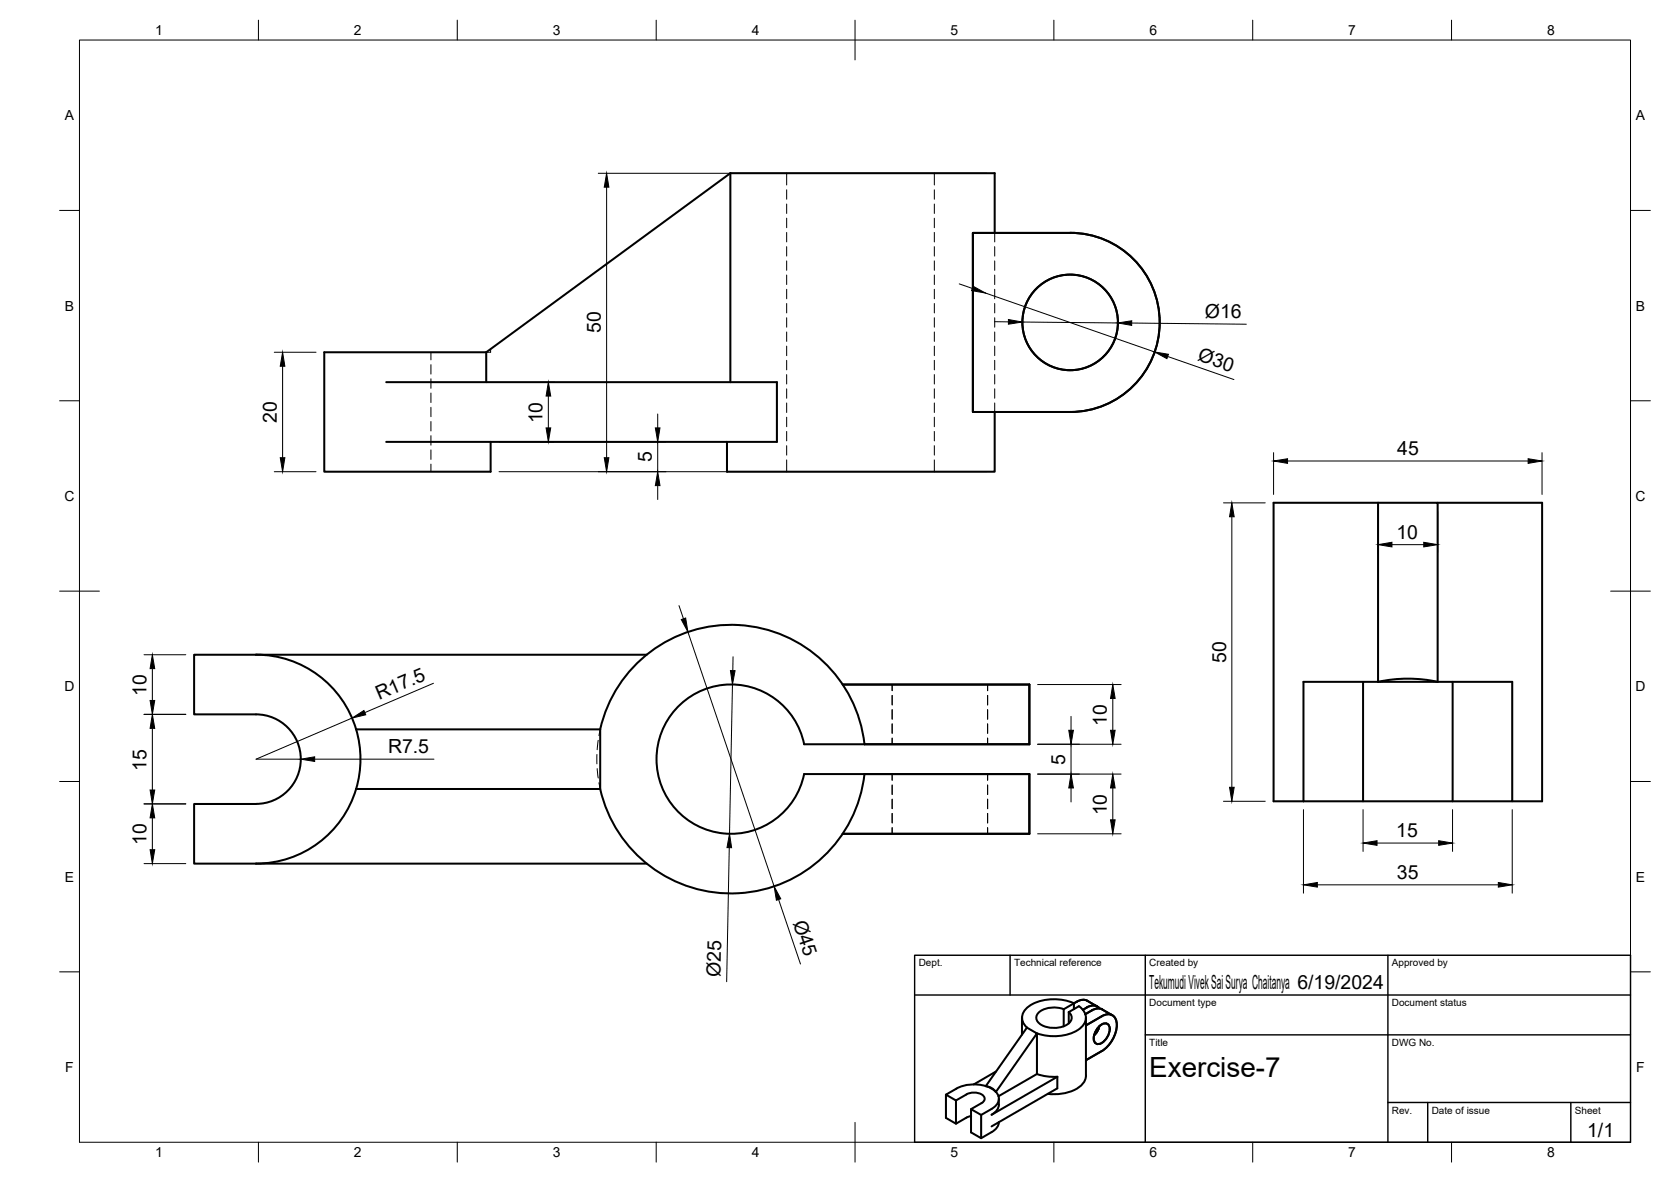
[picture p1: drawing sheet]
<svg xmlns="http://www.w3.org/2000/svg" width="420mm" height="297mm" viewBox="0 0 420 297" stroke-linecap="round" stroke-linejoin="round" font-family="sans-serif">
<!-- layer: Visible -->
<g fill="none" stroke="#000" stroke-width=".51">
<path d="M183.6 43.5h66.5v15M183.6 43.5l-61.3 45M183.6 43.5v52.5M269.1 58.5h-24.5v45h24.5M269.1 58.5a22.5 22.5 0 0 1 22.5 22.5 22.5 22.5 0 0 1-22.5 22.5M97.1 96h98.2v15h-98.2M122.3 88.5h-40.8v30h41.9v-7.5M122.3 88.5v7.5M250.1 103.5v15h-67.3v-7.5M346.5 126.4h15v44.9a35.5 35.5 0 0 0-15 0zM346.5 126.4h-26.3v75h7.5M361.5 126.4h26.3v75h-7.6"/>
<path d="M64.4 164.5h-15.6v15h15.6a11.3 11.3 0 0 1 11.2 11.3 11.3 11.3 0 0 1-11.2 11.2h-15.6v15h15.6M64.4 164.5h98.2M64.4 164.5a26.3 26.3 0 0 1 25.1 18.8M211.9 172h46.9v15h-41.4M327.7 171.4h52.5v30h-52.5zM342.7 171.4v30M365.3 171.4v30M89.5 183.3h61.4M89.5 198.3a26.3 26.3 0 0 1-25.1 18.7M89.5 183.3a26.3 26.3 0 0 1 0 15M150.9 183.3a33.8 33.8 0 0 1 34.8-26.2 33.8 33.8 0 0 1 31.7 29.9M150.9 183.3v15h-61.4"/>
<path d="M202.2 194.5h56.6v15h-46.9M217.4 187h-15.2a18.7 18.7 0 0 0-28.8-11.8 18.7 18.7 0 0 0 0 31.1 18.7 18.7 0 0 0 28.8-11.8M217.4 194.5a33.8 33.8 0 0 1-31.7 30 33.8 33.8 0 0 1-34.8-26.2M64.4 217h98.2M257 255.8v4.2M258.2 258.2l2.5 1.5-10.3 14.7M258.2 258.2l-10.3 14.8M267.5 253.6a6.5 6.5 0 0 0-6.5 1 1.85 1.85 0 0 0 .9 3 6.5 6.5 0 0 0 7.1-.7 1.69 1.69 0 0 0-.3-2.6M268.7 254.3v2.9M270 252.1l-2.5 1.5v4.3M270 252.1v1.5M270 252.1a11.9 11.9 0 0 0-11.9 1.3 3.1 3.1 0 0 0 .1 4.8"/>
<path d="M270.7 251.8l-.7 .3M270.7 251.8l1-.5h1.3l2.9 1.6M271.3 252.9a3.3 3.3 0 0 1 1.7 3 3.3 3.3 0 0 1-2 2.9 12.5 12.5 0 0 1-10.3 .9v10.2l-9.6 5.6M271.3 252.9l-2.6 1.4M273 257.7l4-2.3a2.32 2.32 0 0 1 2.7-.3 2.32 2.32 0 0 1 1.1 2.5 8.4 8.4 0 0 1-3.8 6.6l-4 2.2M273 255.8v14.5a4.8 4.8 0 0 1-3.6 3.9l-3.3 .7h-2.6M273.2 253.2l-.9 .6M273.2 253.2a2.36 2.36 0 0 1 3.3 .2M276.1 258.2a1.72 1.72 0 0 1 2.7-.6 3.7 3.7 0 0 1-2.8 4.8 1.72 1.72 0 0 1-.8-2.6zM276.2 258.6l-.6 1M276.4 257.9l-.3 1-1 1.3M277.2 253.7l2.5 1.5"/>
<path d="M277.2 253.7l-1.2-.3a6.8 6.8 0 0 0-3.1 1.5M237.8 275.1v5.8l2.6 1.5 2.9-1.7 .9-.2M240.4 276.5v5.9M244.2 278.7v5.9l2.5 1.4 3.6-2.2a2.59 2.59 0 0 0 .9-1.8M247.9 273l1.4 .4 1.1 1M247.9 272.9l1.4 .7 1.1 .8M247.9 272.9a10 10 0 0 0-7.4 .7l-2.7 1.5 2.6 1.4 2.6-1.5M250.4 274.4a2.61 2.61 0 0 1-1.1 4.3l-2.6 1.5-2.5-1.5 2.6-1.5a1.26 1.26 0 0 0 .8-1.4 1.26 1.26 0 0 0-1.3-1l-1.7-.2-1.6 .4M250.4 269.3l-5.6 3.2M251.1 276.1v1.5M251.2 277.6a3.1 3.1 0 0 1-1.9 2.5M260.7 269.9l2.9 .6 2.3 .1"/>
<path d="M265.9 270.6v2.9l-16.6 9.6M265.9 270.6l-16.6 9.5M246.7 280.2v5.8"/>
<circle cx="269.1" cy="81" r="12"/>
</g>
<!-- layer: Hidden -->
<g fill="none" stroke="#000" stroke-width=".25">
<path d="M197.8 43.5v3M197.8 47.7v2.4M197.8 51.3v2.3M197.8 54.8v2.4M197.8 58.4v2.4M234.9 43.5v3M234.9 47.7v2.4M234.9 51.3v2.3M234.9 54.8v2.4M234.9 58.4v2.4M250.1 58.5v2.3M197.8 62v2.4"/>
<path d="M197.8 65.6v2.3M197.8 69.1v2.4M197.8 72.7v2.4M197.8 76.3v2.3M197.8 79.8v2.4M234.9 62v2.4M234.9 65.6v2.3M234.9 69.1v2.4M234.9 72.7v2.4M234.9 76.3v2.3M234.9 79.8v2.4M250.1 62v2.4"/>
<path d="M250.1 65.6v2.3M250.1 69.1v2.4M250.1 72.7v2.4M250.1 76.3v2.3M250.1 79.8v2.4M108.4 88.5v1.9M108.4 91.6v2.4M108.4 95.2v2.4M108.4 98.8v2.4M123.4 87.7v.8h-1.1M197.8 83.4v2.4M197.8 87v2.4"/>
<path d="M197.8 90.6v2.3M197.8 94.1v2.4M197.8 97.7v2.4M234.9 83.4v2.4M234.9 87v2.4M234.9 90.6v2.3M234.9 94.1v2.4M234.9 97.7v2.4M250.1 83.4v2.4M250.1 87v2.4M250.1 90.6v2.3M250.1 94.1v2.4"/>
<path d="M250.1 97.7v2.4M108.4 102.3v2.4M108.4 105.9v2.4M108.4 109.5v2.4M108.4 113.1v2.4M108.4 116.6v1.9M197.8 101.3v2.4M197.8 104.8v2.4M197.8 108.4v2.4M197.8 112v2.4M197.8 115.6v2.9M234.9 101.3v2.4"/>
<path d="M234.9 104.8v2.4M234.9 108.4v2.4M234.9 112v2.4M234.9 115.6v2.9M250.1 101.3v2.2M224.3 172v1.6M224.3 174.8v2.4M224.3 178.3v2.4M248.3 172v1.6M248.3 174.8v2.4M248.3 178.3v2.4M150.1 189.6v2.4"/>
<path d="M150.2 193.2l.2 2.3M150.4 186l-.2 2.4M150.6 196.7l.3 1.6M150.9 183.3l-.3 1.6M224.3 181.9v2.4M224.3 185.5v1.5M224.3 194.5v1.6M224.3 197.3v2.4M248.3 181.9v2.4M248.3 185.5v1.5M248.3 194.5v1.6M248.3 197.3v2.4"/>
<path d="M224.3 200.8v2.4M224.3 204.4v2.4M224.3 208v1.5M248.3 200.8v2.4M248.3 204.4v2.4M248.3 208v1.5"/>
</g>
<!-- layer: BORDER -->
<g fill="none" stroke="#000" stroke-width=".25">
<path d="M20 10.1h390v276.9h-390zM65 5.1v5M115 5.1v5M165 5.1v5M215 5.1v10M265 5.1v5M315 5.1v5M365 5.1v5M15 52.9h5M410 52.9h5M15 100.7h5M410 100.7h5"/>
<path d="M15 148.6h10M405 148.6h10M15 196.4h5M410 196.4h5M15 244.2h5M410 244.2h5M65 287v5M115 287v5M165 287v5M215 282.1v9.9M265 287v5M315 287v5"/>
<path d="M365 287v5"/>
</g>
<!-- layer: TITLEBLOCK -->
<path d="M230 240.1h180v46.9h-180zM230 250h180M254 240.1v9.9M288 240.1v46.9M349 240.1v46.9M288 260.1h122M349 277.1h61M359 277.1v9.9M395 277.1v9.9" fill="none" stroke="#000" stroke-width=".36"/>
<!-- layer: FD_Dimensions -->
<g fill="none" stroke="#000" stroke-width=".25">
<path d="M150.4 43.5h97.6M152.5 47v68M241.2 71.3l3.3 1.2M247.8 73.6l42.5 14.8M69 88.5h10.5M71.1 92v23M135.8 96h3.6M137.9 99.5v8M250 80.8l3.6 .1M257 80.9l24.1 .3M284.5 81.2l28.9 .3M293.6 89.6l16.7 5.8"/>
<path d="M69 118.5h10.5M125.5 118.5h122.5M125.5 111h42M165.4 104v3.5M165.4 111v7.5M320.2 113.8v10.5M323.7 115.9h60.5M387.7 113.8v10.5M165.4 122v3.5M307.6 126.4h10.5M309.7 129.9v68M346.5 128.5v10.5"/>
<path d="M350 136.9h8M361.5 128.5v10.5M170.7 152.2l1.2 3.3M173 158.8l21.6 63.9M36.2 164.5h10.5M36.2 179.5h10.5M38.3 168v8M109 171.7l-17.3 7.4M184.2 172l-.8 37.5M184.3 165v3.5M260.9 172h21M279.8 175.5v8"/>
<path d="M38.3 183v15.5M79.1 190.8h30M88.5 180.5l-24.1 10.3h11.2M260.9 187h21M260.9 194.5h21M269.3 180v3.5M269.3 187v7.5M269.3 198v3.5M279.8 198v8M36.2 202h10.5M36.2 217h10.5M38.3 205.5v8"/>
<path d="M183.4 213l-.7 33.7M260.9 209.5h21M307.6 201.4h10.5M327.7 203.5v21M342.7 203.5v10.5M346.2 211.9h15.5M365.2 203.5v10.5M380.2 203.5v21M195.8 226l5.5 16.3M331.2 222.4h45.5"/>
</g>
<g fill="#000" stroke="#000" stroke-width=".25">
<path d="M152.5 43.5l.6 3.5h-1.2zM244.7 71.9l3.1 1.7-3.5-.6zM71.1 88.5l.5 3.5h-1.1zM137.9 96l.6 3.5h-1.2zM253.6 80.3l3.4 .6-3.4 .6zM281.1 81.2l3.5-.6-.1 1.2zM290.3 88.4l3.5 .6-.4 1.1zM70.5 115h1.1l-.5 3.5zM137.3 107.5h1.2l-.6 3.5zM151.9 115h1.2l-.6 3.5zM164.8 107.5h1.1l-.5 3.5zM320.2 115.9l3.5-.6v1.1z"/>
<path d="M384.2 115.3l3.5 .6-3.5 .5zM165.4 118.5l.5 3.5h-1.1zM309.7 126.4l.6 3.5h-1.1zM346.5 136.9l3.5-.6v1.1zM358 136.3l3.5 .6-3.5 .5zM171.3 155.7l1.1-.4 .6 3.5zM38.3 164.5l.6 3.5h-1.2zM37.7 176h1.2l-.6 3.5zM88.5 180.5l3-2 .5 1.1zM183.7 168.5h1.1l-.6 3.5zM279.8 172l.6 3.5h-1.2zM38.3 179.5l.6 3.5h-1.2z"/>
<path d="M37.7 198.5h1.2l-.6 3.5zM75.6 190.8l3.5-.6v1.2zM268.7 183.5h1.2l-.6 3.5zM269.3 194.5l.6 3.5h-1.2zM279.2 183.5h1.2l-.6 3.5zM279.8 194.5l.6 3.5h-1.2zM309.2 197.9h1.1l-.6 3.5zM37.7 213.5h1.2l-.6 3.5zM38.3 202l.6 3.5h-1.2zM183.4 209.5l.6 3.5h-1.2zM279.2 206h1.2l-.6 3.5zM342.7 211.9l3.5-.6v1.1z"/>
<path d="M361.7 211.3l3.5 .6-3.5 .5zM194.6 222.7l1.7 3.2-1.1 .3zM327.7 222.4l3.5-.6v1.1zM376.7 221.8l3.5 .6-3.5 .5z"/>
</g>
<text font-size="7" x="289" y="270.6">Exercise-7</text>
<g font-size="4.9">
<text x="151.1" y="83.7" transform="rotate(-90 151.1 83.7)">50</text>
<text x="303" y="79.8" transform="rotate(1 303 79.8)">Ø16</text>
<text x="300.9" y="90.5" transform="rotate(19 300.9 90.5)">Ø30</text>
<text x="69.6" y="106.2" transform="rotate(-90 69.6 106.2)">20</text>
<text x="136.4" y="106.4" transform="rotate(-90 136.4 106.4)">10</text>
<text x="163.9" y="116.1" transform="rotate(-90 163.9 116.1)">5</text>
<text x="351.3" y="114.4">45</text>
<text x="351.1" y="135.4">10</text>
<text x="308.3" y="166.6" transform="rotate(-90 308.3 166.6)">50</text>
<text x="36.9" y="174.9" transform="rotate(-90 36.9 174.9)">10</text>
<text x="95.3" y="176" transform="rotate(-23 95.3 176)">R17.5</text>
<text x="278.3" y="182.4" transform="rotate(-90 278.3 182.4)">10</text>
<text x="97.6" y="189.3">R7.5</text>
<text x="36.9" y="193.7" transform="rotate(-90 36.9 193.7)">15</text>
<text x="267.8" y="192.1" transform="rotate(-90 267.8 192.1)">5</text>
<text x="278.3" y="204.9" transform="rotate(-90 278.3 204.9)">10</text>
<text x="36.9" y="212.4" transform="rotate(-90 36.9 212.4)">10</text>
<text x="351.1" y="210.4">15</text>
<text x="351.3" y="220.9">35</text>
<text x="199.4" y="231.9" transform="rotate(71 199.4 231.9)">Ø45</text>
<text x="181.2" y="245.5" transform="rotate(-89 181.2 245.5)">Ø25</text>
<text x="289" y="248.5">Tekumudi Vivek Sai Surya Chaitanya 6/19/2024</text>
<text x="399.1" y="285.7">1/1</text>
</g>
<g font-size="3.5">
<text x="39" y="8.8">1</text>
<text x="89" y="8.8">2</text>
<text x="139" y="8.8">3</text>
<text x="189" y="8.8">4</text>
<text x="239" y="8.8">5</text>
<text x="289" y="8.8">6</text>
<text x="339" y="8.8">7</text>
<text x="389" y="8.8">8</text>
<text x="16.3" y="30.2">A</text>
<text x="411.3" y="30.2">A</text>
<text x="16.3" y="78">B</text>
<text x="411.3" y="78">B</text>
<text x="16.2" y="125.9">C</text>
<text x="411.2" y="125.9">C</text>
<text x="16.2" y="173.7">D</text>
<text x="411.2" y="173.7">D</text>
<text x="16.3" y="221.6">E</text>
<text x="411.3" y="221.6">E</text>
<text x="16.4" y="269.4">F</text>
<text x="411.4" y="269.4">F</text>
<text x="39" y="290.8">1</text>
<text x="89" y="290.8">2</text>
<text x="139" y="290.8">3</text>
<text x="189" y="290.8">4</text>
<text x="239" y="290.8">5</text>
<text x="289" y="290.8">6</text>
<text x="339" y="290.8">7</text>
<text x="389" y="290.8">8</text>
</g>
<g font-size="2.5">
<text x="231" y="242.9">Dept.</text>
<text x="255" y="242.9">Technical reference</text>
<text x="289" y="242.9">Created by</text>
<text x="350" y="242.9">Approved by</text>
<text x="289" y="252.8">Document type</text>
<text x="350" y="252.8">Document status</text>
<text x="289" y="262.9">Title</text>
<text x="350" y="262.9">DWG No.</text>
<text x="350" y="279.9">Rev.</text>
<text x="360" y="279.9">Date of issue</text>
<text x="396" y="279.9">Sheet</text>
</g>
</svg>
